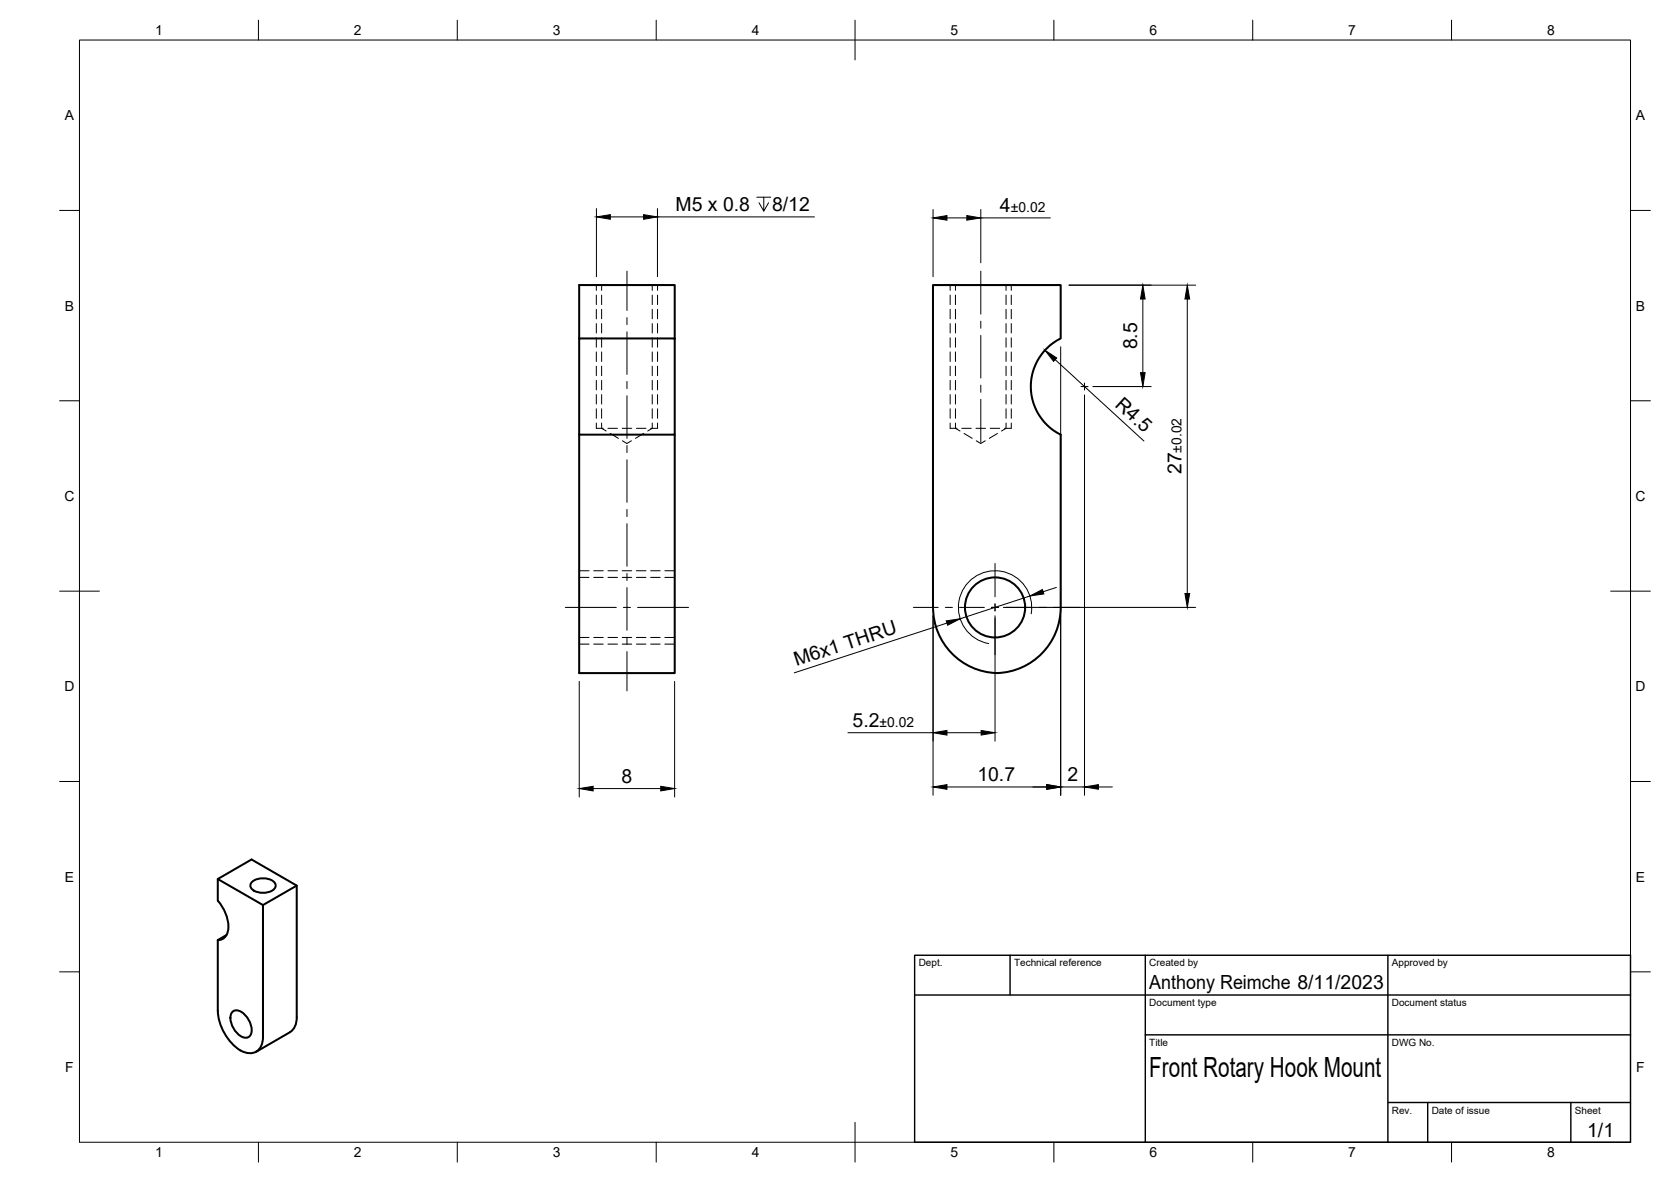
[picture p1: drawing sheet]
<svg xmlns="http://www.w3.org/2000/svg" width="420mm" height="297mm" viewBox="0 0 420 297" stroke-linecap="round" stroke-linejoin="round" font-family="sans-serif">
<!-- layer: Visible -->
<g fill="none" stroke="#000" stroke-width=".51">
<path d="M145.6 85.1h24.1v24.1h-24.1zM145.6 85.1v-13.5h24.1v13.5M145.6 109.2v59.9h24.1v-59.9M234.6 152.7v-81.1h32.1v13.5a13.5 13.5 0 0 0-7.5 12 13.5 13.5 0 0 0 7.5 12.1v43.5M234.6 152.7a16.5 16.5 0 0 0 16.1 16.4M266.7 152.7a16.5 16.5 0 0 1-16 16.4M54.8 236.2v17.8a12.4 12.4 0 0 0 6.6 10.4 3.3 3.3 0 0 0 4.7-2.9v-1M54.8 220.9l11.3 6.5M54.8 236.3a2.83 2.83 0 0 0 2.6-3.5 10.4 10.4 0 0 0-2.6-6.4v-5.5l8.4-4.9 11.4 6.6v33M56.9 235l-2.1 1.2M63.4 221.6a4.4 4.4 0 0 1 5.7 .3 1.56 1.56 0 0 1-1.3 2.2 4.3 4.3 0 0 1-4.7-1 1.19 1.19 0 0 1 .3-1.5zM74.6 222.6l-8.5 4.8v33.1"/>
<path d="M58.5 254.2a2.4 2.4 0 0 1 3.2 .9 4.9 4.9 0 0 1 1.3 5 1.84 1.84 0 0 1-2.9 0 5.2 5.2 0 0 1-1.9-5.5zM72.9 259.4l-8.5 4.9M74.6 255.6l-.3 2a3.2 3.2 0 0 1-1.4 1.8"/>
<circle cx="250.2" cy="152.7" r="7.6"/>
</g>
<!-- layer: Hidden -->
<g fill="none" stroke="#000" stroke-width=".25">
<path d="M151.3 71.6v1.4M151.3 74.2v2.3M151.3 77.7v2.4M164 71.6v1.4M164 74.2v2.3M164 77.7v2.4M240.2 71.6v1.4M240.2 74.2v2.3M240.2 77.7v2.4M253 71.6v1.4M253 74.2v2.3M253 77.7v2.4"/>
<path d="M151.3 81.3v2.4M151.3 84.9v2.4M151.3 88.4v2.4M151.3 92v2.4M151.3 95.6v2.4M151.3 99.2v2.3M164 81.3v2.4M164 84.9v2.4M164 88.4v2.4M164 92v2.4M164 95.6v2.4M164 99.2v2.3"/>
<path d="M240.2 81.3v2.4M240.2 84.9v2.4M240.2 88.4v2.4M240.2 92v2.4M240.2 95.6v2.4M240.2 99.2v2.3M253 81.3v2.4M253 84.9v2.4M253 88.4v2.4M253 92v2.4M253 95.6v2.4M253 99.2v2.3"/>
<path d="M149.9 107.6h1.8M151.3 106.3v1.3l1.1 .7M151.3 102.7v2.4M152.9 107.6h2.4M153.4 108.9l2.1 1.3M156.4 107.6h2.4M156.5 110.8l1.1 .6 1.2-.6M160 107.6h2.4M161.8 108.9l-2 1.3M163.6 107.6h1.7M164 106.3v1.3l-1.1 .7M164 102.7v2.4"/>
<path d="M238.9 107.6h1.7M240.2 106.3v1.3l1.2 .7M240.2 102.7v2.4M241.8 107.6h2.4M242.4 108.9l2.1 1.3M245.4 107.6h2.4M245.5 110.8l1.1 .6 1.1-.6M249 107.6h2.4M250.8 108.9l-2 1.3M252.6 107.6h1.7M253 106.3v1.3l-1.2 .7M253 102.7v2.4"/>
<path d="M145.6 145.1h2.5M149.3 145.1h2.4M152.9 145.1h2.4M156.4 145.1h2.4M160 145.1h2.4M163.6 145.1h2.4M167.2 145.1h2.5M145.6 160.2h2.5M149.3 160.2h2.4M152.9 160.2h2.4M156.4 160.2h2.4M160 160.2h2.4"/>
<path d="M163.6 160.2h2.4M167.2 160.2h2.5"/>
</g>
<!-- layer: Hidden Narrow -->
<g fill="none" stroke="#000" stroke-width=".25">
<path d="M149.9 71.6v1.4M149.9 74.2v2.3M149.9 77.7v2.4M165.3 71.6v1.4M165.3 74.2v2.3M165.3 77.7v2.4M238.9 71.6v1.4M238.9 74.2v2.3M238.9 77.7v2.4M254.3 71.6v1.4M254.3 74.2v2.3M254.3 77.7v2.4"/>
<path d="M149.9 81.3v2.4M149.9 84.9v2.4M149.9 88.4v2.4M149.9 92v2.4M149.9 95.6v2.4M149.9 99.2v2.3M165.3 81.3v2.4M165.3 84.9v2.4M165.3 88.4v2.4M165.3 92v2.4M165.3 95.6v2.4M165.3 99.2v2.3"/>
<path d="M238.9 81.3v2.4M238.9 84.9v2.4M238.9 88.4v2.4M238.9 92v2.4M238.9 95.6v2.4M238.9 99.2v2.3M254.3 81.3v2.4M254.3 84.9v2.4M254.3 88.4v2.4M254.3 92v2.4M254.3 95.6v2.4M254.3 99.2v2.3"/>
<path d="M149.9 102.7v2.4M149.9 106.3v1.3M165.3 102.7v2.4M165.3 106.3v1.3M238.9 102.7v2.4M238.9 106.3v1.3M254.3 102.7v2.4M254.3 106.3v1.3M145.6 143.4h2.5M149.3 143.4h2.4M152.9 143.4h2.4M156.4 143.4h2.4"/>
<path d="M160 143.4h2.4M163.6 143.4h2.4M167.2 143.4h2.5M145.6 161.9h2.5M149.3 161.9h2.4M152.9 161.9h2.4M156.4 161.9h2.4M160 161.9h2.4M163.6 161.9h2.4M167.2 161.9h2.5"/>
</g>
<!-- layer: Visible Narrow -->
<path d="M259.3 154.3a9.2 9.2 0 0 0-7.5-10.7 9.2 9.2 0 0 0-10.7 7.5 9.2 9.2 0 0 0 7.5 10.6" fill="none" stroke="#000" stroke-width=".25"/>
<!-- layer: BORDER -->
<g fill="none" stroke="#000" stroke-width=".25">
<path d="M20 10.1h390v276.9h-390zM65 5.1v5M115 5.1v5M165 5.1v5M215 5.1v10M265 5.1v5M315 5.1v5M365 5.1v5M15 52.9h5M410 52.9h5M15 100.7h5M410 100.7h5"/>
<path d="M15 148.6h10M405 148.6h10M15 196.4h5M410 196.4h5M15 244.2h5M410 244.2h5M65 287v5M115 287v5M165 287v5M215 282.1v9.9M265 287v5M315 287v5"/>
<path d="M365 287v5"/>
</g>
<!-- layer: TITLEBLOCK -->
<path d="M230 240.1h180v46.9h-180zM230 250h180M254 240.1v9.9M288 240.1v46.9M349 240.1v46.9M288 260.1h122M349 277.1h61M359 277.1v9.9M395 277.1v9.9" fill="none" stroke="#000" stroke-width=".36"/>
<!-- layer: Smart Centers -->
<g fill="none" stroke="#000" stroke-width=".25">
<path d="M157.6 68.1v9.9M157.6 79.8v1.8M246.6 68.1v10.8M157.6 83.4v10.7M157.6 95.9v1.8M157.6 99.4v10.8M246.6 80.7v1.8M246.6 84.3v10.7M246.6 96.8v1.8M271.8 97.1h1.8M272.7 96.3v1.7M157.6 112v1.7"/>
<path d="M157.6 115.5v10.7M246.6 100.4v10.8M157.6 128v1.8M157.6 131.6v10.7M142.1 152.6h12.9M156.7 152.6h1.8M157.6 144.1v1.8M157.6 147.7v10.7M160.3 152.6h12.8M229.7 152.6h6.2M237.7 152.6h1.8M241.3 152.6h6.2"/>
<path d="M249.3 152.6h1.8M250.2 141.6v8.4M250.2 151.8v1.7M250.2 155.3v9.2M252.9 152.6h6.6M261.3 152.6h1.8M264.9 152.6h6.6M157.6 160.2v1.8M157.6 163.8v9.8"/>
</g>
<!-- layer: FD_Dimensions -->
<g fill="none" stroke="#000" stroke-width=".25">
<path d="M150 52.4v17.1M153.5 54.5h8.3M165.3 52.4v17.1M165.3 54.5h39.5M190.3 49.6h3.5M192 49.6v3.5l-1.2-2.1M193.3 51l-1.3 2.1M234.6 52.6v16.9M238.1 54.8h5M246.6 52.6v13.4M246.6 54.8h17.5M268.8 71.7h31.8"/>
<path d="M287.4 75.1v18.5M298.5 75.1v74M265.3 90.4l22.3 20.4M266.7 87.2v112.7M272.7 99.2v100.7M274.8 97.1h14.7M234.6 154.7v45.2M238.1 156.6l-38.4 12.5M250.2 154.7v31.6M252.3 152.6h48.3M259 149.8l-17.6 5.7M265.6 147.6l-3.3 1.1"/>
<path d="M145.6 171.2v29.1M169.6 171.2v29.1M149.1 198.2h17M213.2 184.1h21.4M238.1 197.8h25.1M238.1 184.1h8.6M266.7 197.8h6M276.2 197.8h3.5"/>
</g>
<g fill="#000" stroke="#000" stroke-width=".25">
<path d="M150 54.5l3.5-.6v1.2zM161.8 53.9l3.5 .6-3.5 .6zM234.6 54.8l3.5-.6v1.1zM243.1 54.2l3.5 .6-3.5 .5zM287.4 71.7l.5 3.4h-1.1zM298.5 71.7l.6 3.4h-1.2zM262.7 88l3 2-.8 .8zM286.8 93.6h1.1l-.5 3.5zM237.9 156l3.5-.5-3.1 1.6zM259 149.8l3.1-1.6 .4 1.1zM297.9 149.1h1.2l-.6 3.5zM145.6 198.2l3.5-.6v1.2z"/>
<path d="M166.1 197.6l3.5 .6-3.5 .6zM234.6 197.8l3.5-.6v1.2zM234.6 184.1l3.5-.5v1.1zM246.7 183.6l3.5 .5-3.5 .6zM263.2 197.2l3.5 .6-3.5 .5zM263.2 197.2l3.5 .6-3.5 .6zM272.7 197.8l3.5-.6v1.1z"/>
</g>
<text font-size="7" x="289" y="270.6">Front Rotary Hook Mount</text>
<g font-size="4.9">
<text x="169.9" y="53.1">M5 x 0.8</text>
<text x="194.1" y="53.1">8/12</text>
<text x="251.4" y="53.3">4</text>
<text x="285.9" y="87.8" transform="rotate(-90 285.9 87.8)">8.5</text>
<text x="280.1" y="102" transform="rotate(43 280.1 102)">R4.5</text>
<text x="297.1" y="119.2" transform="rotate(-90 297.1 119.2)">27</text>
<text x="200.2" y="167.4" transform="rotate(-18 200.2 167.4)">M6x1 THRU</text>
<text x="214.4" y="182.7">5.2</text>
<text x="156.3" y="196.7">8</text>
<text x="245.7" y="196.3">10.7</text>
<text x="268.4" y="196.4">2</text>
<text x="289" y="248.5">Anthony Reimche 8/11/2023</text>
<text x="399.1" y="285.7">1/1</text>
</g>
<g font-size="3.5">
<text x="39" y="8.8">1</text>
<text x="89" y="8.8">2</text>
<text x="139" y="8.8">3</text>
<text x="189" y="8.8">4</text>
<text x="239" y="8.8">5</text>
<text x="289" y="8.8">6</text>
<text x="339" y="8.8">7</text>
<text x="389" y="8.8">8</text>
<text x="16.3" y="30.2">A</text>
<text x="411.3" y="30.2">A</text>
<text x="254.2" y="53.3">±0.02</text>
<text x="16.3" y="78">B</text>
<text x="411.3" y="78">B</text>
<text x="297.1" y="113.8" transform="rotate(-90 297.1 113.8)">±0.02</text>
<text x="16.2" y="125.9">C</text>
<text x="411.2" y="125.9">C</text>
<text x="16.2" y="173.7">D</text>
<text x="411.2" y="173.7">D</text>
<text x="221.2" y="182.7">±0.02</text>
<text x="16.3" y="221.6">E</text>
<text x="411.3" y="221.6">E</text>
<text x="16.4" y="269.4">F</text>
<text x="411.4" y="269.4">F</text>
<text x="39" y="290.8">1</text>
<text x="89" y="290.8">2</text>
<text x="139" y="290.8">3</text>
<text x="189" y="290.8">4</text>
<text x="239" y="290.8">5</text>
<text x="289" y="290.8">6</text>
<text x="339" y="290.8">7</text>
<text x="389" y="290.8">8</text>
</g>
<g font-size="2.5">
<text x="231" y="242.9">Dept.</text>
<text x="255" y="242.9">Technical reference</text>
<text x="289" y="242.9">Created by</text>
<text x="350" y="242.9">Approved by</text>
<text x="289" y="252.8">Document type</text>
<text x="350" y="252.8">Document status</text>
<text x="289" y="262.9">Title</text>
<text x="350" y="262.9">DWG No.</text>
<text x="350" y="279.9">Rev.</text>
<text x="360" y="279.9">Date of issue</text>
<text x="396" y="279.9">Sheet</text>
</g>
</svg>
